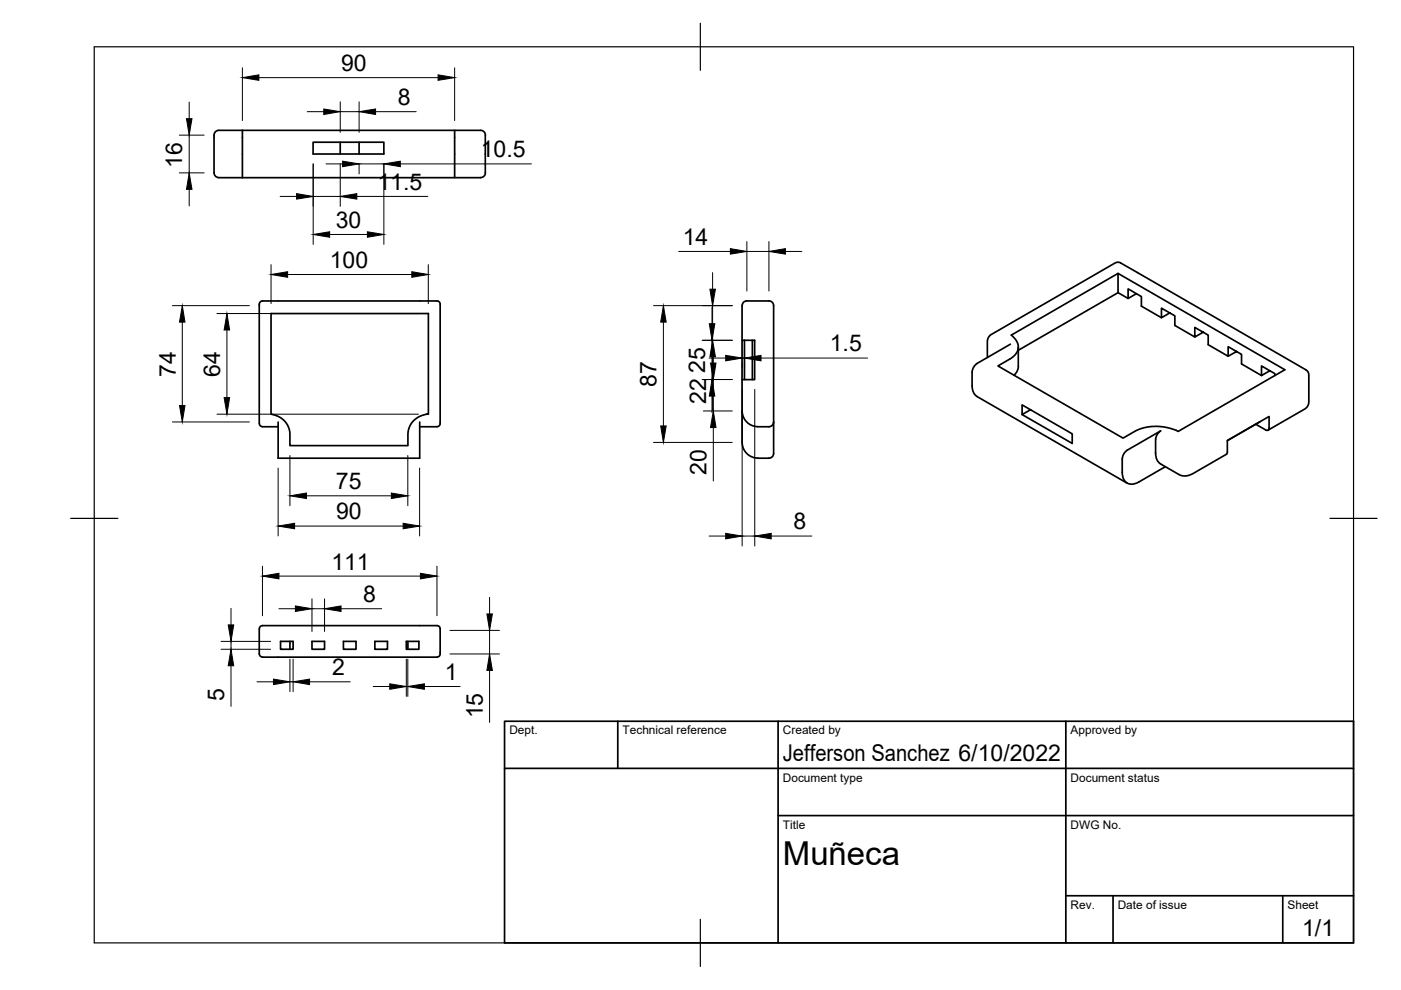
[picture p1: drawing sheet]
<svg xmlns="http://www.w3.org/2000/svg" width="297mm" height="210mm" viewBox="0 0 297 210" stroke-linecap="round" stroke-linejoin="round" font-family="sans-serif">
<!-- layer: Visible -->
<g fill="none" stroke="#000" stroke-width=".36">
<path d="M45.4 36.6a1.01 1.01 0 0 0 1 1M45.4 28.7v8M46.4 37.7h5M51.4 27.6h-5a1.01 1.01 0 0 0-1 1M51.4 27.6v10.1M51.4 27.6h45v10.1h-45M66.4 30.2h15v2.5h-15zM72.1 30.2v2.5M76.1 30.2v2.5M96.4 27.6h5.5M96.4 37.7h5.5M101.9 27.6a1.01 1.01 0 0 1 1 1"/>
<path d="M102.9 28.7v8M102.9 36.6a1.01 1.01 0 0 1-1 1M237 58l-22.6 13 .9 1 .5 .8 .1 .5-.1 1.1-.6 .8-.7 .7-2.9 1.7 26.5 15.3 3.4-1.9 2.5-.6 3 .2 1.7 .4 1.1 .5 22.6-13.1-35.4-20.4v4.1l2.2 1.2M55 64.5v25.3a.67 .67 0 0 0 .7 .7h3.3M55 64.5a.67 .67 0 0 1 .6-.7h37.1a.67 .67 0 0 1 .6 .7M57.5 66.5h33.3v21.3l-1.2 .2-.9 .4-.9 .6-.7 .9-.6 1.6v3h-25l-.1-2.9-.6-1.7-.7-.9-.8-.6-1.8-.6zM93.3 64.5v25.3a.67 .67 0 0 1-.6 .7h-3.7M157.3 72.2h2.7v8.3h-2.7zM157.3 64.8v7.4M157.8 72.2v8.3M158.3 63.8h4.7M158.4 63.8a1.01 1.01 0 0 0-1 1"/>
<path d="M159.5 72.2v8.3M163 63.8a1.01 1.01 0 0 1 1 1M164 64.8v31.3a1.01 1.01 0 0 1-1 1h-2.3M206.1 78.9v2.9M207.2 77.1a2.33 2.33 0 0 0-1.1 1.8M209.4 75.8v-3.7l.2-.7 .4-.4 26.4-15.3 1-.1 39.8 23 .3 .8v6l-.3 .8-.5 .5-7.8 4.5M214.2 73l-7 4.1M215.9 73.6v4.3l-.3 .9-.6 .8M237 62.1l-21.1 12.2M240.9 62.3l-1.7 1v-2.1l2.8 1.7v2l4.3 2.5M248 66.4l-1.7 1v-2.1l2.8 1.7v2l4.2 2.5M255.1 70.4l-1.8 1.1v-2.1l2.9 1.6v2.1l4.2 2.4"/>
<path d="M262.2 74.5l-1.8 1v-2l2.8 1.6v2.1l4.3 2.4M269.2 78.6l-1.7 1v-2l2.8 1.6v.4M59 89.5v7.6h30v-7.6M157.3 80.5v13.3M157.4 87.1a3.3 3.3 0 0 0 3.3 3.4M157.4 93.8a3.3 3.3 0 0 0 3.3 3.3M164 89.5a1.01 1.01 0 0 1-1 1h-2.3M206.1 81.8a2.6 2.6 0 0 0 1 2.3l31.9 18.3M218.5 86.9l-1.8 1v-2.1l10.6 6.2v2l-10.6-6.1M237.9 97.3v2.9M245 93.2v2.8a2.6 2.6 0 0 0 1 2.3M246.1 91.4l-7.1 4.1a2.33 2.33 0 0 0-1 1.8"/>
<path d="M246.1 91.4a2.33 2.33 0 0 0-1.1 1.8M247.1 98.9l-5.6 3.3a2.16 2.16 0 0 1-2.5 .2 2.16 2.16 0 0 1-1.1-2.3M260 96.3l-7.1 4.1-1.4 .5-1.4-.2-4.1-2.3M266.3 90l2.1 1.2h.5l.2-.4v-2.5l-8.9 5.1v2.5l-.2 .4M267.1 89.4l-6.9 4M55.6 139.3h37M55.7 139.3a.8 .8 0 0 1-.7-1v-5a.67 .67 0 0 1 .6-.7h37a.77 .77 0 0 1 .7 1.1v5a.67 .67 0 0 1-.6 .6M59.5 136h2.6v1.7h-2.6zM61.5 136v1.7M66.1 136h2.7v1.7h-2.7zM72.8 136h2.7v1.7h-2.7zM79.5 136h2.6v1.7h-2.6z"/>
<path d="M86.1 136h2.7v1.7h-2.7zM86.5 136v1.7"/>
</g>
<!-- layer: Border -->
<path d="M20 9.9h267v190h-267zM148.5 4.9v10M15 109.9h10M282 109.9h10M148.5 194.9v10" fill="none" stroke="#000" stroke-width=".25"/>
<!-- layer: TitleBlock -->
<path d="M107 152.9h180v47h-180zM131 152.9v10M165 152.9v47M226 152.9v47M107 162.9h180M165 172.9h122M226 189.9h61M236 189.9v10M272 189.9v10" fill="none" stroke="#000" stroke-width=".36"/>
<!-- layer: Dimensions -->
<g fill="none" stroke="#000" stroke-width=".21">
<path d="M51.4 14.4v11.2M54.9 16.5h38M96.4 14.4v11.2M38 28.7h5.3M38 36.7h5.3M40.1 21.6v3.6M40.1 28.7v8M65.1 23.7h3.5M66.4 34.7v17.1M69.1 34.7h3.5M72.1 21.6v6.5M72.1 34.7v9"/>
<path d="M72.1 23.7h4M76.1 36.9v-2.2h5.3v17.1M76.1 21.6v6.5M79.6 23.7h8.6M84.9 34.7h27.8M40.1 40.1v3.6M57.5 56.1v8.3M59.4 41.6h3.5M61 58.2h26.3M66.4 41.6h5.7M69.9 49.7h8M75.6 41.6h15.1"/>
<path d="M90.8 56.1v8.3M143.9 53.3h11M151.1 57.8v3.5M158.3 51.2v10.5M158.3 53.3h4.7M163 51.2v10.5M166.5 53.3h3.5M36.6 64.8h16.3M38.7 68.3v17.7M46 66.5h42.7M48.1 70v14.3M138.6 64.8h16.7"/>
<path d="M140.7 68.3v22M148.9 72.2h6.4M150.3 75.9h3.6M151 65.1v3.5M151 72.2v8.3M151.1 64.8v7.4M151.1 75.6v11.4M151.2 73.5v3.5M157.4 76.7v1.3M157.4 75.9h.5M157.9 76.7v1.3M161.4 75.9h22.5"/>
<path d="M36.6 89.5h16.3M46 87.8h42.7M59 99.2v14.4M61.5 96.6v10.6M86.5 96.6v10.6M89 99.2v14.4M138.6 93.8h16.7M148.9 80.5h6.4M149.1 87.1h6.2M151 84v3.5M151.2 80.5v6.6M151.2 90.6v11.4"/>
<path d="M157.4 82.6v33.2M160 82.6v33.2M62.5 111.5h23M65 105.1h18M150.3 113.7h3.6M157.4 113.7h2.6M163.5 113.7h8.6M46.9 136h10.5M46.9 137.7h10.5M49 129v3.5M49 136v1.7M55.6 120.1v10.4"/>
<path d="M59.1 122.1h30M59.1 129.1h3.5M61.5 139.8v6.9M62.1 139.8v6.9M66.1 127v6.9M66.1 129.1h2.7M68.8 127v6.9M72.3 129.1h8.6M86.1 139.8v7.9M86.5 139.8v7.9M92.6 120.1v10.4M95.4 133.7h10.5"/>
<path d="M95.4 138.7h10.5M103.8 126.7v3.5M103.8 133.7v5M49 141.2v8.6M54.5 144.6h3.5M61.5 144.6h.6M65.6 144.6h8.7M79.1 145.6h3.5M86.1 145.6h.4M90 145.6h7.6M103.8 142.1v11.1"/>
</g>
<g fill="#000" stroke="#000" stroke-width=".21">
<path d="M51.4 16.5l3.5-.6v1.1zM92.9 15.9l3.5 .6-3.5 .5zM39.5 25.2h1.2l-.6 3.5zM68.6 23.1l3.5 .6-3.5 .6zM72.6 34.2l3.5 .5-3.5 .6zM76.1 23.7l3.5-.6v1.2zM81.4 34.7l3.5-.5v1.1zM40.1 36.7l.6 3.4h-1.2zM57.5 58.2l3.5-.6v1.2zM62.9 41.1l3.5 .5-3.5 .6zM66.4 49.7l3.5-.6v1.2zM72.1 41.6l3.5-.5v1.1z"/>
<path d="M77.9 49.1l3.5 .6-3.5 .6zM87.3 57.6l3.5 .6-3.5 .6zM154.9 52.7l3.4 .6-3.4 .6zM163 53.3l3.5-.6v1.2zM38.7 64.8l.5 3.5h-1.1zM48.1 66.5l.6 3.5h-1.2zM140.7 64.8l.5 3.5h-1.1zM150.4 68.6h1.2l-.6 3.6zM150.5 61.3h1.2l-.6 3.5zM151.1 72.2l.6 3.4h-1.2zM150.6 77h1.2l-.6 3.5zM153.9 75.3l3.5 .6-3.5 .6z"/>
<path d="M157.9 75.9l3.5-.6v1.2zM38.1 86h1.1l-.5 3.5zM47.5 84.3h1.2l-.6 3.5zM140.1 90.3h1.1l-.5 3.5zM151 80.5l.6 3.5h-1.2zM151.2 87.1l.6 3.5h-1.2zM59 111.5l3.5-.6v1.2zM61.5 105.1l3.5-.6v1.2zM83 104.5l3.5 .6-3.5 .6zM85.5 110.9l3.5 .6-3.5 .6zM153.9 113.1l3.5 .6-3.5 .6zM160 113.7l3.5-.6v1.2z"/>
<path d="M48.4 132.5h1.2l-.6 3.5zM55.6 122.1l3.5-.5v1.1zM62.6 128.5l3.5 .6-3.5 .5zM68.8 129.1l3.5-.6v1.1zM89.1 121.6l3.5 .5-3.5 .6zM103.2 130.2h1.2l-.6 3.5zM49 137.7l.6 3.5h-1.2zM58 144l3.5 .6-3.5 .6zM62.1 144.6l3.5-.6v1.2zM82.6 145l3.5 .6-3.5 .5zM86.5 145.6l3.5-.6v1.1zM103.8 138.7l.6 3.4h-1.2z"/>
</g>
<text font-size="7" x="166" y="183.4">Muñeca</text>
<g font-size="4.9">
<text x="72.3" y="15">90</text>
<text x="84.3" y="22.2">8</text>
<text x="38.7" y="35.5" transform="rotate(-90 38.7 35.5)">16</text>
<text x="101.9" y="33.3">10.5</text>
<text x="80" y="40.2">11.5</text>
<text x="71.2" y="48.3">30</text>
<text x="144.8" y="51.9">14</text>
<text x="69.9" y="56.7">100</text>
<text x="175.9" y="74.5">1.5</text>
<text x="37.3" y="79.9" transform="rotate(-90 37.3 79.9)">74</text>
<text x="46.7" y="79.8" transform="rotate(-90 46.7 79.8)">64</text>
<text x="139.2" y="82" transform="rotate(-90 139.2 82)">87</text>
<text x="149.5" y="79" transform="rotate(-90 149.5 79)">25</text>
<text x="149.7" y="85.7" transform="rotate(-90 149.7 85.7)">22</text>
<text x="149.8" y="100.7" transform="rotate(-90 149.8 100.7)">20</text>
<text x="71.2" y="103.7">75</text>
<text x="71.3" y="110.1">90</text>
<text x="168.2" y="112.2">8</text>
<text x="70.3" y="120.7">111</text>
<text x="77" y="127.6">8</text>
<text x="70.4" y="143.2">2</text>
<text x="47.5" y="148.6" transform="rotate(-90 47.5 148.6)">5</text>
<text x="94.3" y="144.2">1</text>
<text x="102.3" y="152.3" transform="rotate(-90 102.3 152.3)">15</text>
<text x="166" y="161.4">Jefferson Sanchez 6/10/2022</text>
<text x="276.1" y="198.6">1/1</text>
</g>
<g font-size="2.5">
<text x="108" y="155.7">Dept.</text>
<text x="132" y="155.7">Technical reference</text>
<text x="166" y="155.7">Created by</text>
<text x="227" y="155.7">Approved by</text>
<text x="166" y="165.7">Document type</text>
<text x="227" y="165.7">Document status</text>
<text x="166" y="175.7">Title</text>
<text x="227" y="175.7">DWG No.</text>
<text x="227" y="192.7">Rev.</text>
<text x="237" y="192.7">Date of issue</text>
<text x="273" y="192.7">Sheet</text>
</g>
</svg>
